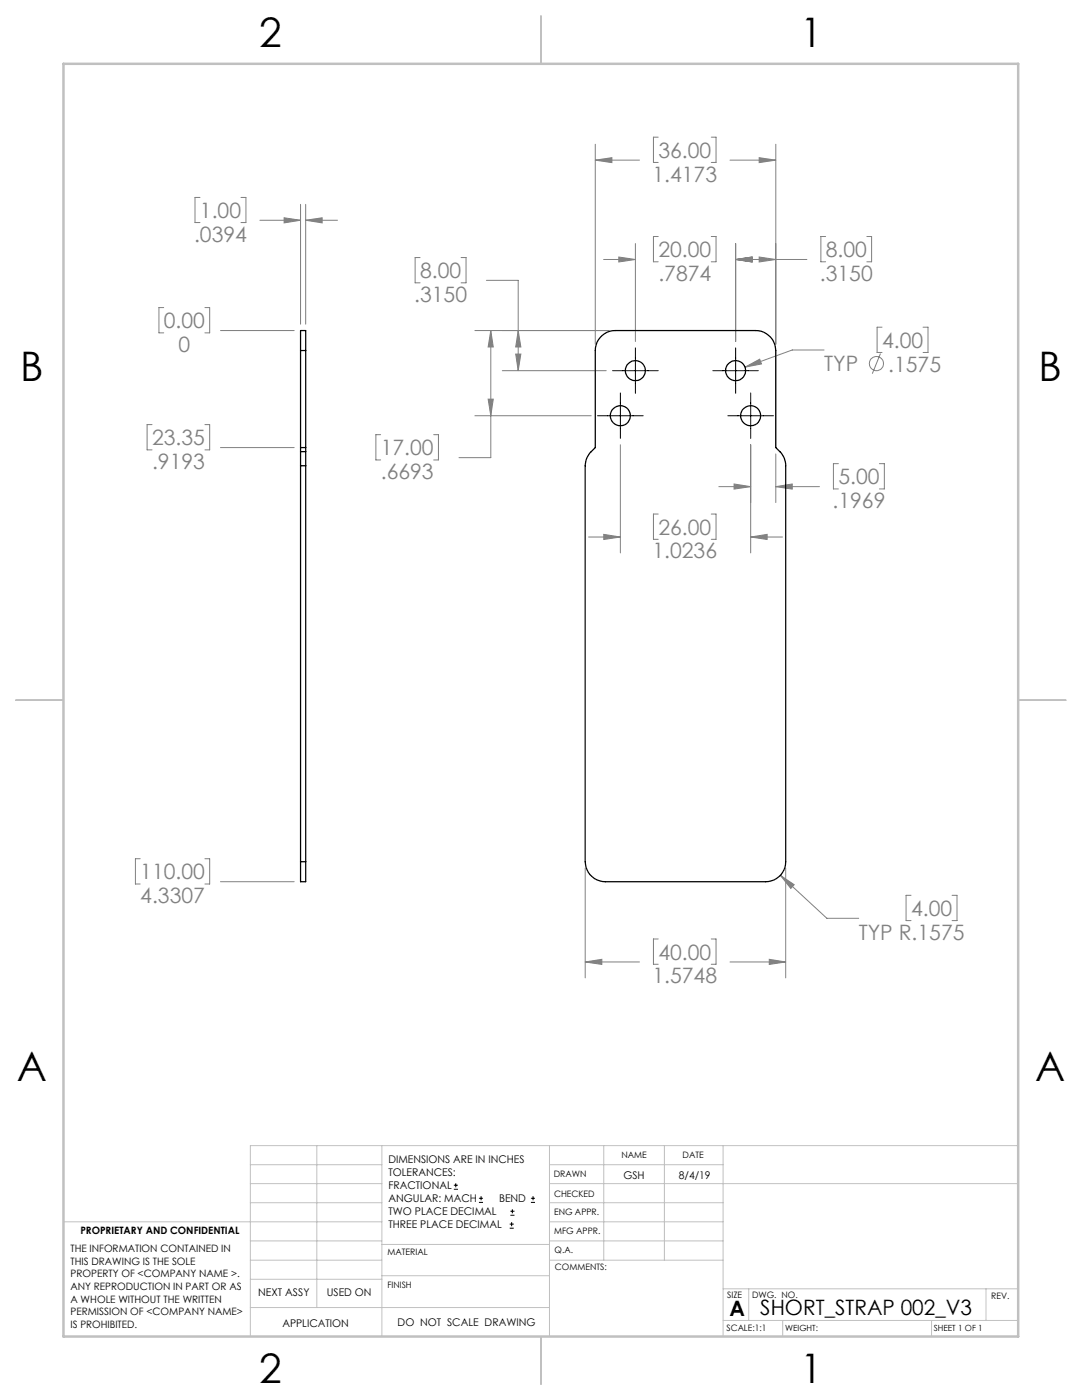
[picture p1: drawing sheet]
<svg xmlns="http://www.w3.org/2000/svg" width="216mm" height="279mm" viewBox="0 0 216 279" stroke-linecap="round" stroke-linejoin="round" font-family="sans-serif">
<g fill="none" stroke="#808080" stroke-width=".2">
<path d="M39.9 39.4h-1v5h1M48.1 39.4h1v5h-1M118.8 28.8v39.9M118.8 32h8.8M118.8 32l3.3-.5v1zM131.3 27.4h-.9v5h.9M141.9 27.4h1v5h-1M145.7 32h9.1M151.5 31.5l3.3 .5-3.3 .5zM154.8 28.8v39.9M51.9 44h8.1M56.7 43.5l3.3 .5-3.3 .5z"/>
<path d="M60 40.8v23.9M61 40.8v23.9M61 44h6.3M61 44l3.3-.5v1zM83.8 51.4h-1v5h1M92 51.4h1v5h-1M97 56h6.4v18M120.4 51.8h6.4M123.5 51.3l3.3 .5-3.3 .5zM126.8 48.6v19.6M131.3 47.2h-.9v5h.9M141.9 47.2h1v5h-1"/>
<path d="M146.8 48.6v19.6M146.8 51.8h14.2M146.8 51.8l3.3-.5v1zM151.5 51.3l3.3 .5-3.3 .5zM164.7 47.2h-.9v5h.9M173 47.2h.9v5h-.9M32.7 61.4h-1v5h1M40.9 61.4h.9v5h-.9M44 66h14.7M94.8 66h26.7M97.4 79.7h1l-.5 3.3zM97.9 66v25.3h-6.3"/>
<path d="M97.9 66l.5 3.3h-1zM100.2 74h20.8M102.9 70.7h1l-.5 3.3zM103.4 66l.5 3.3h-1zM148.7 73.3l2.9-1.6 .3 .9zM164.4 69.8h-6.3l-9.4 3.5M175.7 70.6l-1.6 4M176 65.3h-1v5h1M184.2 65.3h1v5h-1M30.3 84.7h-.9v5.1h.9M40.9 84.7h.9v5.1h-.9M44 89.3h14.7"/>
<path d="M76 86.7h-1v5.1h1M86.5 86.7h1v5.1h-1M94.8 83h23.2M123.8 88.8v21.5M143.4 97.1h6.4M146.5 96.6l3.3 .5-3.3 .5zM149.8 88.8v21.5M154.8 90.6v9.7M154.8 97.1h8.7M154.8 97.1l3.3-.5v1zM167.3 92.5h-1v5.1h1M175.5 92.5h1v5.1h-1"/>
<path d="M117.4 107.2h6.4M120.5 106.6l3.3 .6-3.3 .5zM131.3 102.6h-.9v5h.9M141.9 102.6h1v5h-1M149.8 107.2h6.3M149.8 107.2l3.3-.6v1.1zM28 171.4h-1v5h1M40.9 171.4h.9v5h-.9M44 176h14.7M116.8 173.2v22M155.7 174.7l9.3 8.6h6.3M155.7 174.7l2.8 1.9-.7 .7z"/>
<path d="M156.8 173.2v22M181.8 178.7h-1v5h1M190 178.7h1v5h-1M116.8 192h10.8M116.8 192l3.3-.5v1zM131.3 187.4h-.9v5h.9M141.9 187.4h1v5h-1M145.7 192h11.1M153.5 191.5l3.3 .5-3.3 .5z"/>
<circle cx="174.9" cy="72.6" r="1.41"/>
</g>
<g fill="none" stroke="#000" stroke-width=".2">
<path d="M122.2 74h9.1M123.8 78.4v9.1M126.8 69.4v9.1M142.2 74h9.1M146.8 69.4v9.1M149.8 78.4v9.1M119.2 83h9.1M145.2 83h9.1M90.6 237.3h.8M90.6 236.5h.8M90.9 236.1v.9M95.6 240h.8"/>
<path d="M95.6 239.1h.8M96 238.7v.8M105.9 240h.9M105.9 239.1h.9M106.4 238.7v.8M101.7 245.1h.8M101.7 244.3h.8M101.8 242.5h.9M101.8 241.7h.9M102.1 243.9v.8M102.2 241.3v.8"/>
</g>
<g fill="none" stroke="#c0c0c0" stroke-width=".2">
<path d="M50 232.4h26.2M50 236.2h26.2M63.2 228.6v32.3M76.2 228.6v38.1M109.6 228.6v38.1M109.6 232.4h34.7M109.6 236.2h93.6M120.5 228.6v22.9M132.6 228.6v22.9M144.3 228.6v38.1M203.2 228.6h-153.2v38.1M12.7 243.8h63.5"/>
<path d="M50 251.5h26.2M50 240h26.2M50 247.7h26.2M50 255.3h26.2M76.2 254.6h33.4M76.2 248.4h33.4M109.6 251.5h34.7M109.6 243.8h34.7M109.6 240h34.7M109.6 247.7h34.7M144.3 257.2h58.9M149.4 257.2v6.3"/>
<path d="M196.7 257.2v6.3M50 260.9h59.6M144.3 263.5h58.9M156.2 263.5v3.2M185.9 263.5v3.2"/>
</g>
<path d="M108 3.2v9.5M3.1 139.7h9.6M203.2 139.7h9.5M108 266.7v9.6" fill="none" stroke="#c0c0c0" stroke-width=".25"/>
<path d="M12.7 12.7h190.5v254h-190.5z" fill="none" stroke="#c0c0c0" stroke-width=".5"/>
<path d="M118.8 32l3.3-.5v1zM151.5 31.5l3.3 .5-3.3 .5zM116.8 192l3.3-.5v1zM153.5 191.5l3.3 .5-3.3 .5zM155.7 174.7l2.1 2.6 .7-.7zM148.7 73.3l3.2-.7-.3-.9zM149.8 107.2l3.3-.6v1.1zM120.5 106.6l3.3 .6-3.3 .5zM102.9 70.7h1l-.5 3.3zM103.4 66l.5 3.3h-1zM97.9 66l.5 3.3h-1zM97.4 79.7h1l-.5 3.3zM123.5 51.3l3.3 .5-3.3 .5zM146.8 51.8l3.3-.5v1zM146.8 51.8l3.3-.5v1zM151.5 51.3l3.3 .5-3.3 .5zM146.5 96.6l3.3 .5-3.3 .5zM154.8 97.1l3.3-.5v1zM56.7 43.5l3.3 .5-3.3 .5zM61 44l3.3-.5v1z" fill="#808080"/>
<g fill="none" stroke="#000" stroke-width=".25">
<path d="M60 70v-4h1v4M60 70v20.1M60 70h1M61 70v20.1M119.8 67.3a3.9 3.9 0 0 1 3-1.3h28a4.1 4.1 0 0 1 4 4v19.3a4.6 4.6 0 0 1 2 3.7v79a3.9 3.9 0 0 1-4 4h-32a4.1 4.1 0 0 1-4-4v-79a4.6 4.6 0 0 1 2-3.7v-19.3a4.1 4.1 0 0 1 1-2.7zM60 90.1v2.9M60 93h1M60 93v79M60 90.1h1M60 89.3h1M61 90.1v2.9M61 93v79"/>
<path d="M60 172v4h1v-4M60 172h1"/>
<circle cx="126.8" cy="74" r="2"/>
<circle cx="146.8" cy="74" r="2"/>
<circle cx="123.8" cy="83" r="2.01"/>
<circle cx="149.8" cy="83" r="2.01"/>
</g>
<g font-size="8.1">
<text x="51.7" y="9.3">2</text>
<text x="159.7" y="9.3">1</text>
<text x="4" y="76">B</text>
<text x="207.2" y="76">B</text>
<text x="3.3" y="215.7">A</text>
<text x="206.5" y="215.7">A</text>
<text x="51.7" y="276">2</text>
<text x="159.7" y="276">1</text>
</g>
<g font-size="4.2" fill="#808080">
<text x="131.4" y="31.5">36.00</text>
<text x="130.2" y="36.2">1.4173</text>
<text x="39.9" y="43.5">1.00</text>
<text x="38.7" y="48.2">.0394</text>
<text x="131.4" y="51.3">20.00</text>
<text x="164.8" y="51.3">8.00</text>
<text x="83.8" y="55.5">8.00</text>
<text x="131.4" y="56.1">.7874</text>
<text x="163.6" y="56.1">.3150</text>
<text x="32.7" y="65.5">0.00</text>
<text x="82.7" y="60.2">.3150</text>
<text x="35.6" y="70.2">0</text>
<text x="176" y="69.4">4.00</text>
<text x="164.5" y="74.1">TYP</text>
<text x="177.2" y="74.1">.1575</text>
<text x="30.3" y="88.8">23.35</text>
<text x="30.3" y="93.6">.9193</text>
<text x="76" y="90.9">17.00</text>
<text x="76" y="95.6">.6693</text>
<text x="166.1" y="101.4">.1969</text>
<text x="167.3" y="96.6">5.00</text>
<text x="131.4" y="106.7">26.00</text>
<text x="130.2" y="111.4">1.0236</text>
<text x="28" y="175.5">110.00</text>
<text x="28" y="180.2">4.3307</text>
<text x="181.8" y="182.8">4.00</text>
<text x="131.4" y="191.5">40.00</text>
<text x="171.4" y="187.5">TYP R.1575</text>
<text x="130.2" y="196.2">1.5748</text>
</g>
<g font-size="4.2">
<text x="145.6" y="262.7">A</text>
<text x="151.7" y="262.4">SHORT_STRAP 002_V3</text>
</g>
<g font-size="2.1">
<text x="77.5" y="232.2">DIMENSIONS ARE IN INCHES</text>
<text x="77.5" y="234.7">TOLERANCES:</text>
<text x="77.5" y="237.3">FRACTIONAL</text>
<text x="77.5" y="239.9">ANGULAR: MACH</text>
<text x="99.6" y="239.9">BEND</text>
<text x="124.4" y="235.2">GSH</text>
<text x="135.4" y="235.2">8/4/19</text>
<text x="77.5" y="242.5">TWO PLACE DECIMAL</text>
<text x="77.5" y="245.1">THREE PLACE DECIMAL</text>
<text x="51.5" y="258.7">NEXT ASSY</text>
<text x="65.2" y="258.6">USED ON</text>
<text x="56.3" y="264.8">APPLICATION</text>
<text x="79.3" y="264.6">DO NOT SCALE DRAWING</text>
</g>
<g font-size="2">
<text x="14.1" y="249.9">THE INFORMATION CONTAINED IN</text>
<text x="16" y="246.3">PROPRIETARY AND CONFIDENTIAL</text>
<text x="14.1" y="252.4">THIS DRAWING IS THE SOLE</text>
<text x="14.1" y="254.9">PROPERTY OF &lt;COMPANY NAME &gt;.</text>
<text x="14.1" y="257.4">ANY REPRODUCTION IN PART OR AS</text>
<text x="14.1" y="260">A WHOLE WITHOUT THE WRITTEN</text>
<text x="14.1" y="262.5">PERMISSION OF &lt;COMPANY NAME&gt;</text>
<text x="14.1" y="265">IS PROHIBITED.</text>
</g>
<g font-size="1.8">
<text x="124" y="231.1">NAME</text>
<text x="136.2" y="231.1">DATE</text>
<text x="110.5" y="234.8">DRAWN</text>
<text x="110.5" y="238.9">CHECKED</text>
<text x="110.6" y="242.5">ENG APPR.</text>
<text x="77.3" y="250.5">MATERIAL</text>
<text x="110.6" y="246.3">MFG APPR.</text>
<text x="110.7" y="250">Q.A.</text>
<text x="77.3" y="257">FINISH</text>
<text x="110.7" y="253.5">COMMENTS:</text>
<text x="145.1" y="259">SIZE</text>
<text x="150.1" y="259.1">DWG. NO.</text>
<text x="197.8" y="259.2">REV.</text>
<text x="145" y="265.7">SCALE:1:1</text>
</g>
<g font-size="1.7">
<text x="156.7" y="265.7">WEIGHT:</text>
<text x="186.3" y="265.7">SHEET 1 OF 1</text>
</g>
</svg>
